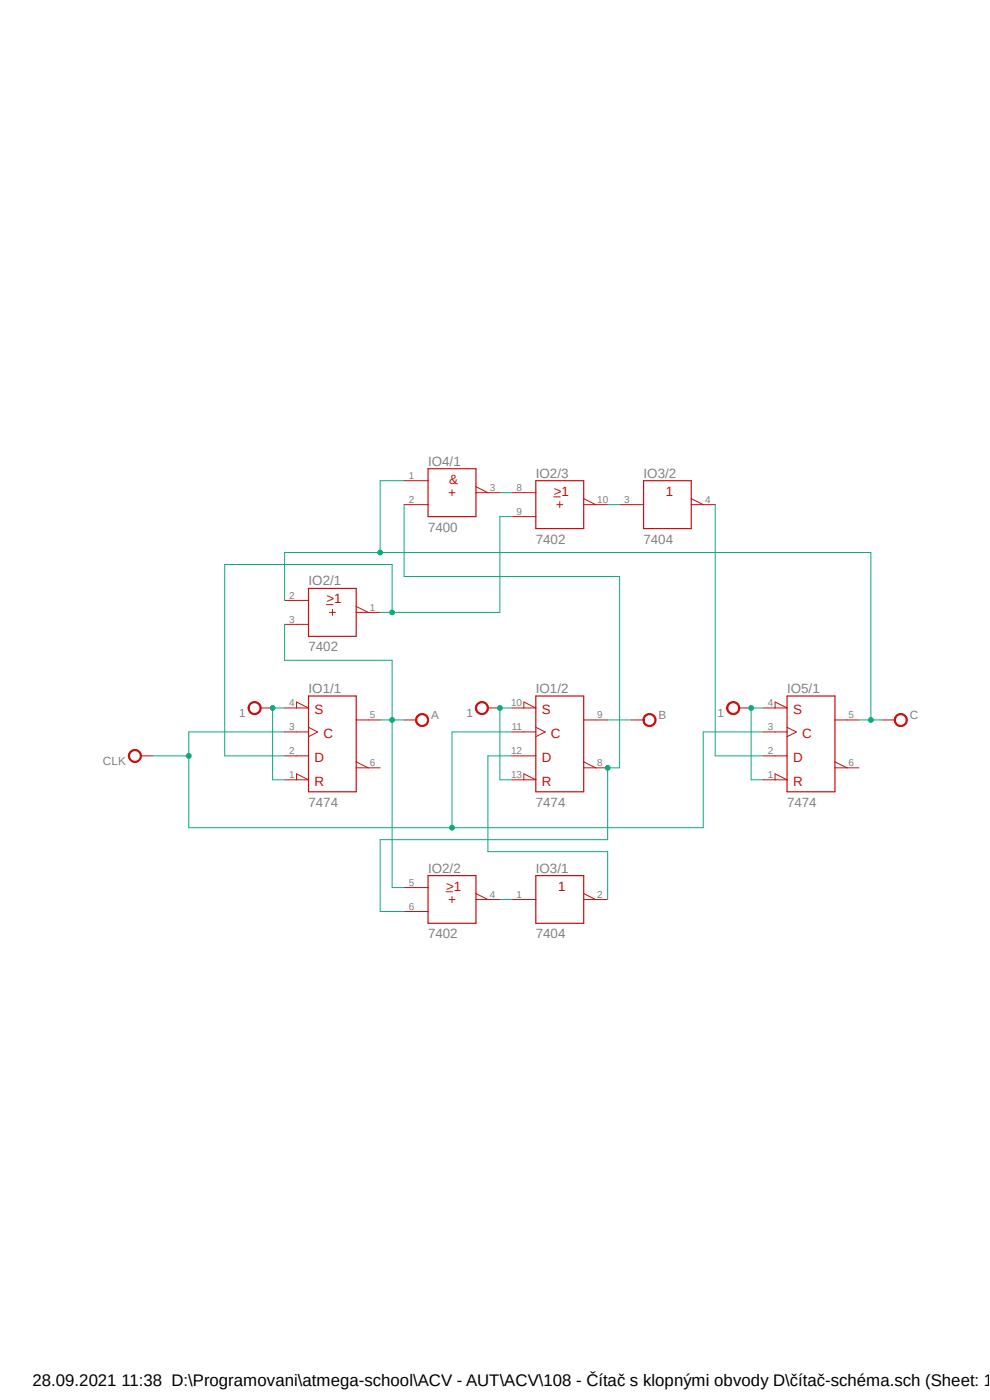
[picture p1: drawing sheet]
<?xml version="1.0" encoding="utf-8"?>
<!DOCTYPE eagle SYSTEM "eagle.dtd">
<eagle version="9.6.2">
<drawing>
<settings>
<setting alwaysvectorfont="no"/>
<setting verticaltext="up"/>
</settings>
<grid distance="0.1" unitdist="inch" unit="inch" style="lines" multiple="1" display="no" altdistance="0.01" altunitdist="inch" altunit="inch"/>
<schematic xreflabel="%F%N/%S.%C%R" xrefpart="/%S.%C%R">
<libraries>
<library name="74ttl-din">
<symbols>
<symbol name="+UB">
<circle x="0" y="-0.635" radius="0.635" width="0.1524" layer="94"/>
<text x="1.27" y="-1.27" size="1.524" layer="95">&gt;NAME</text>
<pin name="+UB" x="0" y="2.54" visible="pad" length="short" direction="pwr" rot="R270"/>
</symbol>
<symbol name="-UB">
<wire x1="0" y1="-0.635" x2="0" y2="0.635" width="0" layer="94"/>
<wire x1="0.635" y1="0" x2="-0.635" y2="0" width="0" layer="94"/>
<circle x="0" y="0.635" radius="0.635" width="0.1524" layer="94"/>
<text x="1.27" y="0" size="1.524" layer="95">&gt;NAME</text>
<pin name="-UB" x="0" y="-2.54" visible="pad" length="short" direction="pwr" rot="R90"/>
</symbol>
<symbol name="74">
<wire x1="-5.08" y1="-10.16" x2="5.08" y2="-10.16" width="0.254" layer="94"/>
<wire x1="-5.08" y1="-10.16" x2="-5.08" y2="-7.62" width="0.254" layer="94"/>
<wire x1="-5.08" y1="10.16" x2="5.08" y2="10.16" width="0.254" layer="94"/>
<wire x1="5.08" y1="10.16" x2="5.08" y2="5.08" width="0.254" layer="94"/>
<wire x1="-5.08" y1="7.62" x2="-7.62" y2="8.89" width="0.1524" layer="94"/>
<wire x1="-5.08" y1="7.62" x2="-5.08" y2="10.16" width="0.254" layer="94"/>
<wire x1="-7.62" y1="8.89" x2="-7.62" y2="7.62" width="0.1524" layer="94"/>
<wire x1="-5.08" y1="-7.62" x2="-7.62" y2="-6.35" width="0.1524" layer="94"/>
<wire x1="-5.08" y1="-7.62" x2="-5.08" y2="-2.54" width="0.254" layer="94"/>
<wire x1="-7.62" y1="-6.35" x2="-7.62" y2="-7.62" width="0.1524" layer="94"/>
<wire x1="7.62" y1="-5.08" x2="5.08" y2="-3.81" width="0.1524" layer="94"/>
<wire x1="5.08" y1="-3.81" x2="5.08" y2="-5.08" width="0.254" layer="94"/>
<wire x1="-5.08" y1="3.5306" x2="-3.0988" y2="2.54" width="0.1524" layer="94"/>
<wire x1="-3.0988" y1="2.54" x2="-5.08" y2="1.5494" width="0.1524" layer="94"/>
<wire x1="5.08" y1="5.08" x2="7.62" y2="5.08" width="0.1524" layer="94"/>
<wire x1="5.08" y1="5.08" x2="5.08" y2="-3.81" width="0.254" layer="94"/>
<wire x1="5.08" y1="-5.08" x2="7.62" y2="-5.08" width="0.1524" layer="94"/>
<wire x1="5.08" y1="-5.08" x2="5.08" y2="-10.16" width="0.254" layer="94"/>
<wire x1="-7.62" y1="7.62" x2="-5.08" y2="7.62" width="0.1524" layer="94"/>
<wire x1="-7.62" y1="2.54" x2="-5.08" y2="2.54" width="0.1524" layer="94"/>
<wire x1="-5.08" y1="2.54" x2="-5.08" y2="7.62" width="0.254" layer="94"/>
<wire x1="-7.62" y1="-2.54" x2="-5.08" y2="-2.54" width="0.1524" layer="94"/>
<wire x1="-5.08" y1="-2.54" x2="-5.08" y2="2.54" width="0.254" layer="94"/>
<wire x1="-7.62" y1="-7.62" x2="-5.08" y2="-7.62" width="0.1524" layer="94"/>
<text x="-5.08" y="-13.335" size="2.032" layer="96">&gt;VALUE</text>
<text x="-5.08" y="10.795" size="2.032" layer="95">&gt;NAME</text>
<text x="-3.81" y="6.35" size="2.032" layer="94">S</text>
<text x="-1.905" y="1.27" size="2.032" layer="94">C</text>
<text x="-3.81" y="-3.81" size="2.032" layer="94">D</text>
<text x="-3.81" y="-8.89" size="2.032" layer="94">R</text>
<pin name="CLK" x="-10.16" y="2.54" visible="pad" length="short" direction="in"/>
<pin name="!PRE" x="-10.16" y="7.62" visible="pad" length="short" direction="in"/>
<pin name="Q" x="10.16" y="5.08" visible="pad" length="short" direction="out" rot="R180"/>
<pin name="!CLR" x="-10.16" y="-7.62" visible="pad" length="short" direction="in"/>
<pin name="D" x="-10.16" y="-2.54" visible="pad" length="short" direction="in"/>
<pin name="!Q" x="10.16" y="-5.08" visible="pad" length="short" direction="out" rot="R180"/>
</symbol>
<symbol name="02">
<wire x1="-0.635" y1="0" x2="0.635" y2="0" width="0" layer="94"/>
<wire x1="0" y1="0.635" x2="0" y2="-0.635" width="0" layer="94"/>
<wire x1="-5.08" y1="-5.08" x2="-5.08" y2="-2.54" width="0.254" layer="94"/>
<wire x1="5.08" y1="5.08" x2="-5.08" y2="5.08" width="0.254" layer="94"/>
<wire x1="5.08" y1="5.08" x2="5.08" y2="1.27" width="0.254" layer="94"/>
<wire x1="-5.08" y1="-5.08" x2="5.08" y2="-5.08" width="0.254" layer="94"/>
<wire x1="7.62" y1="0" x2="5.08" y2="1.27" width="0.1524" layer="94"/>
<wire x1="5.08" y1="1.27" x2="5.08" y2="0" width="0.254" layer="94"/>
<wire x1="5.08" y1="0" x2="7.62" y2="0" width="0.1524" layer="94"/>
<wire x1="5.08" y1="0" x2="5.08" y2="-5.08" width="0.254" layer="94"/>
<wire x1="-7.62" y1="2.54" x2="-5.08" y2="2.54" width="0.1524" layer="94"/>
<wire x1="-5.08" y1="2.54" x2="-5.08" y2="5.08" width="0.254" layer="94"/>
<wire x1="-7.62" y1="-2.54" x2="-5.08" y2="-2.54" width="0.1524" layer="94"/>
<wire x1="-5.08" y1="-2.54" x2="-5.08" y2="2.54" width="0.254" layer="94"/>
<wire x1="-1.27" y1="1.651" x2="0.127" y2="1.651" width="0.1524" layer="94"/>
<text x="-5.08" y="5.715" size="2.032" layer="95">&gt;NAME</text>
<text x="-5.08" y="-8.255" size="2.032" layer="96">&gt;VALUE</text>
<text x="-1.27" y="1.905" size="2.032" layer="94">&gt;1</text>
<pin name="A" x="-10.16" y="2.54" visible="pad" length="short" direction="in" swaplevel="1"/>
<pin name="B" x="-10.16" y="-2.54" visible="pad" length="short" direction="in" swaplevel="1"/>
<pin name="Y" x="10.16" y="0" visible="pad" length="short" direction="out" rot="R180"/>
</symbol>
<symbol name="04">
<wire x1="-5.08" y1="-5.08" x2="-5.08" y2="0" width="0.254" layer="94"/>
<wire x1="5.08" y1="5.08" x2="-5.08" y2="5.08" width="0.254" layer="94"/>
<wire x1="5.08" y1="5.08" x2="5.08" y2="1.27" width="0.254" layer="94"/>
<wire x1="-5.08" y1="-5.08" x2="5.08" y2="-5.08" width="0.254" layer="94"/>
<wire x1="7.62" y1="0" x2="5.08" y2="1.27" width="0.1524" layer="94"/>
<wire x1="5.08" y1="1.27" x2="5.08" y2="0" width="0.254" layer="94"/>
<wire x1="5.08" y1="0" x2="7.62" y2="0" width="0.1524" layer="94"/>
<wire x1="5.08" y1="0" x2="5.08" y2="-5.08" width="0.254" layer="94"/>
<wire x1="-7.62" y1="0" x2="-5.08" y2="0" width="0.1524" layer="94"/>
<wire x1="-5.08" y1="0" x2="-5.08" y2="5.08" width="0.254" layer="94"/>
<text x="-5.08" y="5.715" size="2.032" layer="95">&gt;NAME</text>
<text x="-5.08" y="-8.255" size="2.032" layer="96">&gt;VALUE</text>
<text x="-0.3302" y="1.905" size="2.032" layer="94">1</text>
<pin name="A" x="-10.16" y="0" visible="pad" length="short" direction="in" swaplevel="1"/>
<pin name="Y" x="10.16" y="0" visible="pad" length="short" direction="out" rot="R180"/>
</symbol>
<symbol name="00">
<wire x1="-0.635" y1="0" x2="0.635" y2="0" width="0" layer="94"/>
<wire x1="0" y1="0.635" x2="0" y2="-0.635" width="0" layer="94"/>
<wire x1="-5.08" y1="-5.08" x2="-5.08" y2="-2.54" width="0.254" layer="94"/>
<wire x1="5.08" y1="5.08" x2="-5.08" y2="5.08" width="0.254" layer="94"/>
<wire x1="5.08" y1="5.08" x2="5.08" y2="1.27" width="0.254" layer="94"/>
<wire x1="-5.08" y1="-5.08" x2="5.08" y2="-5.08" width="0.254" layer="94"/>
<wire x1="7.62" y1="0" x2="5.08" y2="1.27" width="0.1524" layer="94"/>
<wire x1="5.08" y1="1.27" x2="5.08" y2="0" width="0.254" layer="94"/>
<wire x1="5.08" y1="0" x2="7.62" y2="0" width="0.1524" layer="94"/>
<wire x1="5.08" y1="0" x2="5.08" y2="-5.08" width="0.254" layer="94"/>
<wire x1="-7.62" y1="2.54" x2="-5.08" y2="2.54" width="0.1524" layer="94"/>
<wire x1="-5.08" y1="2.54" x2="-5.08" y2="5.08" width="0.254" layer="94"/>
<wire x1="-7.62" y1="-2.54" x2="-5.08" y2="-2.54" width="0.1524" layer="94"/>
<wire x1="-5.08" y1="-2.54" x2="-5.08" y2="2.54" width="0.254" layer="94"/>
<text x="-5.08" y="5.715" size="2.032" layer="95">&gt;NAME</text>
<text x="-5.08" y="-8.255" size="2.032" layer="96">&gt;VALUE</text>
<text x="-0.635" y="1.905" size="2.032" layer="94">&amp;</text>
<pin name="A" x="-10.16" y="2.54" visible="pad" length="short" direction="in" swaplevel="1"/>
<pin name="B" x="-10.16" y="-2.54" visible="pad" length="short" direction="in" swaplevel="1"/>
<pin name="Y" x="10.16" y="0" visible="pad" length="short" direction="out" rot="R180"/>
</symbol>
</symbols>
<devicesets>
<deviceset name="74*74" prefix="V">
<gates>
<gate name="/+UB" symbol="+UB" x="15.24" y="5.08" addlevel="request"/>
<gate name="/-UB" symbol="-UB" x="15.24" y="-5.08" addlevel="request"/>
<gate name="/1" symbol="74" x="0" y="0" swaplevel="1"/>
<gate name="/2" symbol="74" x="-25.4" y="0" swaplevel="1"/>
</gates>
<devices>
<device name="N" package="DIL14">
<connects>
<connect gate="/+UB" pin="+UB" pad="14"/>
<connect gate="/-UB" pin="-UB" pad="7"/>
<connect gate="/1" pin="!CLR" pad="1"/>
<connect gate="/1" pin="!PRE" pad="4"/>
<connect gate="/1" pin="!Q" pad="6"/>
<connect gate="/1" pin="CLK" pad="3"/>
<connect gate="/1" pin="D" pad="2"/>
<connect gate="/1" pin="Q" pad="5"/>
<connect gate="/2" pin="!CLR" pad="13"/>
<connect gate="/2" pin="!PRE" pad="10"/>
<connect gate="/2" pin="!Q" pad="8"/>
<connect gate="/2" pin="CLK" pad="11"/>
<connect gate="/2" pin="D" pad="12"/>
<connect gate="/2" pin="Q" pad="9"/>
</connects>
<package3dinstances>
<package3dinstance package3d_urn="urn:adsk.eagle:package:16407/2"/>
</package3dinstances>
<technologies>
<technology name="">
<attribute name="POPULARITY" value="0" constant="no"/>
</technology>
</technologies>
</device>
</devices>
</deviceset>
<deviceset name="74*02" prefix="V">
<gates>
<gate name="/+UB" symbol="+UB" x="15.24" y="12.7" addlevel="request"/>
<gate name="/-UB" symbol="-UB" x="15.24" y="5.08" addlevel="request"/>
<gate name="/1" symbol="02" x="0" y="0" swaplevel="1"/>
<gate name="/2" symbol="02" x="0" y="17.78" swaplevel="1"/>
<gate name="/3" symbol="02" x="-22.86" y="0" swaplevel="1"/>
<gate name="/4" symbol="02" x="-22.86" y="17.78" swaplevel="1"/>
</gates>
<devices>
<device name="N" package="DIL14">
<connects>
<connect gate="/+UB" pin="+UB" pad="14"/>
<connect gate="/-UB" pin="-UB" pad="7"/>
<connect gate="/1" pin="A" pad="2"/>
<connect gate="/1" pin="B" pad="3"/>
<connect gate="/1" pin="Y" pad="1"/>
<connect gate="/2" pin="A" pad="5"/>
<connect gate="/2" pin="B" pad="6"/>
<connect gate="/2" pin="Y" pad="4"/>
<connect gate="/3" pin="A" pad="8"/>
<connect gate="/3" pin="B" pad="9"/>
<connect gate="/3" pin="Y" pad="10"/>
<connect gate="/4" pin="A" pad="11"/>
<connect gate="/4" pin="B" pad="12"/>
<connect gate="/4" pin="Y" pad="13"/>
</connects>
<package3dinstances>
<package3dinstance package3d_urn="urn:adsk.eagle:package:16407/2"/>
</package3dinstances>
<technologies>
<technology name="">
<attribute name="POPULARITY" value="0" constant="no"/>
</technology>
</technologies>
</device>
</devices>
</deviceset>
<deviceset name="74*04" prefix="V">
<gates>
<gate name="/+UB" symbol="+UB" x="15.24" y="12.7" addlevel="request"/>
<gate name="/-UB" symbol="-UB" x="15.24" y="5.08" addlevel="request"/>
<gate name="/1" symbol="04" x="0" y="0" swaplevel="1"/>
<gate name="/2" symbol="04" x="0" y="17.78" swaplevel="1"/>
<gate name="/3" symbol="04" x="0" y="35.56" swaplevel="1"/>
<gate name="/4" symbol="04" x="-25.4" y="0" swaplevel="1"/>
<gate name="/5" symbol="04" x="-25.4" y="17.78" swaplevel="1"/>
<gate name="/6" symbol="04" x="-25.4" y="35.56" swaplevel="1"/>
</gates>
<devices>
<device name="N" package="DIL14">
<connects>
<connect gate="/+UB" pin="+UB" pad="14"/>
<connect gate="/-UB" pin="-UB" pad="7"/>
<connect gate="/1" pin="A" pad="1"/>
<connect gate="/1" pin="Y" pad="2"/>
<connect gate="/2" pin="A" pad="3"/>
<connect gate="/2" pin="Y" pad="4"/>
<connect gate="/3" pin="A" pad="5"/>
<connect gate="/3" pin="Y" pad="6"/>
<connect gate="/4" pin="A" pad="9"/>
<connect gate="/4" pin="Y" pad="8"/>
<connect gate="/5" pin="A" pad="11"/>
<connect gate="/5" pin="Y" pad="10"/>
<connect gate="/6" pin="A" pad="13"/>
<connect gate="/6" pin="Y" pad="12"/>
</connects>
<package3dinstances>
<package3dinstance package3d_urn="urn:adsk.eagle:package:16407/2"/>
</package3dinstances>
<technologies>
<technology name="">
<attribute name="POPULARITY" value="0" constant="no"/>
</technology>
</technologies>
</device>
</devices>
</deviceset>
<deviceset name="74*00" prefix="V">
<gates>
<gate name="/+UB" symbol="+UB" x="15.24" y="12.7" addlevel="request"/>
<gate name="/-UB" symbol="-UB" x="15.24" y="5.08" addlevel="request"/>
<gate name="/1" symbol="00" x="0" y="0" swaplevel="1"/>
<gate name="/2" symbol="00" x="0" y="17.78" swaplevel="1"/>
<gate name="/3" symbol="00" x="-22.86" y="0" swaplevel="1"/>
<gate name="/4" symbol="00" x="-22.86" y="17.78" swaplevel="1"/>
</gates>
<devices>
<device name="N" package="DIL14">
<connects>
<connect gate="/+UB" pin="+UB" pad="14"/>
<connect gate="/-UB" pin="-UB" pad="7"/>
<connect gate="/1" pin="A" pad="1"/>
<connect gate="/1" pin="B" pad="2"/>
<connect gate="/1" pin="Y" pad="3"/>
<connect gate="/2" pin="A" pad="4"/>
<connect gate="/2" pin="B" pad="5"/>
<connect gate="/2" pin="Y" pad="6"/>
<connect gate="/3" pin="A" pad="9"/>
<connect gate="/3" pin="B" pad="10"/>
<connect gate="/3" pin="Y" pad="8"/>
<connect gate="/4" pin="A" pad="12"/>
<connect gate="/4" pin="B" pad="13"/>
<connect gate="/4" pin="Y" pad="11"/>
</connects>
<package3dinstances>
<package3dinstance package3d_urn="urn:adsk.eagle:package:16407/2"/>
</package3dinstances>
<technologies>
<technology name="">
<attribute name="POPULARITY" value="0" constant="no"/>
</technology>
<technology name="HC">
<attribute name="POPULARITY" value="0" constant="no"/>
</technology>
<technology name="HCT">
<attribute name="POPULARITY" value="0" constant="no"/>
</technology>
<technology name="LS">
<attribute name="POPULARITY" value="0" constant="no"/>
</technology>
</technologies>
</device>
</devices>
</deviceset>
</devicesets>
</library>
<library name="supply2">
<symbols>
<symbol name="VCC">
<circle x="0" y="1.27" radius="1.27" width="0.254" layer="94"/>
<text x="-1.905" y="3.175" size="1.778" layer="96">&gt;VALUE</text>
<pin name="VCC" x="0" y="-2.54" visible="off" length="short" direction="sup" rot="R90"/>
</symbol>
</symbols>
<devicesets>
<deviceset name="VCC" prefix="SUPPLY">
<gates>
<gate name="G$1" symbol="VCC" x="0" y="0"/>
</gates>
<devices>
<device name="">
<technologies>
<technology name=""/>
</technologies>
</device>
</devices>
</deviceset>
</devicesets>
</library>
</libraries>
<attributes>
</attributes>
<variantdefs>
</variantdefs>
<classes>
<class number="0" name="default" width="0" drill="0">
</class>
</classes>
<parts>
<part name="IO1" library="74ttl-din" deviceset="74*74" device="N" package3d_urn="urn:adsk.eagle:package:16407/2" value="7474"/>
<part name="IO2" library="74ttl-din" deviceset="74*02" device="N" package3d_urn="urn:adsk.eagle:package:16407/2" value="7402"/>
<part name="IO3" library="74ttl-din" deviceset="74*04" device="N" package3d_urn="urn:adsk.eagle:package:16407/2" value="7404"/>
<part name="IO4" library="74ttl-din" deviceset="74*00" device="N" package3d_urn="urn:adsk.eagle:package:16407/2" value="7400"/>
<part name="IO5" library="74ttl-din" deviceset="74*74" device="N" package3d_urn="urn:adsk.eagle:package:16407/2" value="7474"/>
<part name="SUPPLY1" library="supply2" deviceset="VCC" device="" value="CLK"/>
<part name="SUPPLY2" library="supply2" deviceset="VCC" device="" value="A"/>
<part name="SUPPLY3" library="supply2" deviceset="VCC" device="" value="B"/>
<part name="SUPPLY4" library="supply2" deviceset="VCC" device="" value="C"/>
<part name="SUPPLY5" library="supply2" deviceset="VCC" device="" value="1"/>
<part name="SUPPLY6" library="supply2" deviceset="VCC" device="" value="1"/>
<part name="SUPPLY7" library="supply2" deviceset="VCC" device="" value="1"/>
</parts>
<sheets>
<sheet>
<plain>
</plain>
<instances>
<instance part="IO1" gate="/1" x="22.86" y="40.64" smashed="yes">
<attribute name="VALUE" x="17.78" y="27.305" size="2.032" layer="96"/>
<attribute name="NAME" x="17.78" y="51.435" size="2.032" layer="95"/>
</instance>
<instance part="IO1" gate="/2" x="71.12" y="40.64" smashed="yes">
<attribute name="VALUE" x="66.04" y="27.305" size="2.032" layer="96"/>
<attribute name="NAME" x="66.04" y="51.435" size="2.032" layer="95"/>
</instance>
<instance part="IO2" gate="/1" x="22.86" y="68.58" smashed="yes">
<attribute name="NAME" x="17.78" y="74.295" size="2.032" layer="95"/>
<attribute name="VALUE" x="17.78" y="60.325" size="2.032" layer="96"/>
</instance>
<instance part="IO2" gate="/2" x="48.26" y="7.62" smashed="yes">
<attribute name="NAME" x="43.18" y="13.335" size="2.032" layer="95"/>
<attribute name="VALUE" x="43.18" y="-0.635" size="2.032" layer="96"/>
</instance>
<instance part="IO2" gate="/3" x="71.12" y="91.44" smashed="yes">
<attribute name="NAME" x="66.04" y="97.155" size="2.032" layer="95"/>
<attribute name="VALUE" x="66.04" y="83.185" size="2.032" layer="96"/>
</instance>
<instance part="IO3" gate="/1" x="71.12" y="7.62" smashed="yes">
<attribute name="NAME" x="66.04" y="13.335" size="2.032" layer="95"/>
<attribute name="VALUE" x="66.04" y="-0.635" size="2.032" layer="96"/>
</instance>
<instance part="IO3" gate="/2" x="93.98" y="91.44" smashed="yes">
<attribute name="NAME" x="88.9" y="97.155" size="2.032" layer="95"/>
<attribute name="VALUE" x="88.9" y="83.185" size="2.032" layer="96"/>
</instance>
<instance part="IO4" gate="/1" x="48.26" y="93.98" smashed="yes">
<attribute name="NAME" x="43.18" y="99.695" size="2.032" layer="95"/>
<attribute name="VALUE" x="43.18" y="85.725" size="2.032" layer="96"/>
</instance>
<instance part="IO5" gate="/1" x="124.46" y="40.64" smashed="yes">
<attribute name="VALUE" x="119.38" y="27.305" size="2.032" layer="96"/>
<attribute name="NAME" x="119.38" y="51.435" size="2.032" layer="95"/>
</instance>
<instance part="SUPPLY1" gate="G$1" x="-17.78" y="38.1" smashed="yes" rot="R90">
<attribute name="VALUE" x="-20.955" y="36.195" size="1.778" layer="96" rot="R180" align="top-left"/>
</instance>
<instance part="SUPPLY2" gate="G$1" x="40.64" y="45.72" smashed="yes" rot="R270">
<attribute name="VALUE" x="43.815" y="47.625" size="1.778" layer="96" align="top-left"/>
</instance>
<instance part="SUPPLY3" gate="G$1" x="88.9" y="45.72" smashed="yes" rot="R270">
<attribute name="VALUE" x="92.075" y="47.625" size="1.778" layer="96" align="top-left"/>
</instance>
<instance part="SUPPLY4" gate="G$1" x="142.24" y="45.72" smashed="yes" rot="R270">
<attribute name="VALUE" x="145.415" y="47.625" size="1.778" layer="96" align="top-left"/>
</instance>
<instance part="SUPPLY5" gate="G$1" x="7.62" y="48.26" smashed="yes" rot="R90">
<attribute name="VALUE" x="4.445" y="46.355" size="1.778" layer="96" rot="R180" align="top-left"/>
</instance>
<instance part="SUPPLY6" gate="G$1" x="55.88" y="48.26" smashed="yes" rot="R90">
<attribute name="VALUE" x="52.705" y="46.355" size="1.778" layer="96" rot="R180" align="top-left"/>
</instance>
<instance part="SUPPLY7" gate="G$1" x="109.22" y="48.26" smashed="yes" rot="R90">
<attribute name="VALUE" x="106.045" y="46.355" size="1.778" layer="96" rot="R180" align="top-left"/>
</instance>
</instances>
<busses>
</busses>
<nets>
<net name="VCC" class="0">
<segment>
<pinref part="SUPPLY1" gate="G$1" pin="VCC"/>
<wire x1="-15.24" y1="38.1" x2="-7.62" y2="38.1" width="0.1524" layer="91"/>
<wire x1="-7.62" y1="38.1" x2="-7.62" y2="43.18" width="0.1524" layer="91"/>
<pinref part="IO1" gate="/1" pin="CLK"/>
<wire x1="-7.62" y1="43.18" x2="12.7" y2="43.18" width="0.1524" layer="91"/>
<wire x1="-7.62" y1="38.1" x2="-7.62" y2="22.86" width="0.1524" layer="91"/>
<junction x="-7.62" y="38.1"/>
<wire x1="-7.62" y1="22.86" x2="48.26" y2="22.86" width="0.1524" layer="91"/>
<wire x1="48.26" y1="22.86" x2="48.26" y2="43.18" width="0.1524" layer="91"/>
<pinref part="IO1" gate="/2" pin="CLK"/>
<wire x1="48.26" y1="43.18" x2="60.96" y2="43.18" width="0.1524" layer="91"/>
<wire x1="48.26" y1="22.86" x2="101.6" y2="22.86" width="0.1524" layer="91"/>
<wire x1="101.6" y1="22.86" x2="101.6" y2="43.18" width="0.1524" layer="91"/>
<junction x="48.26" y="22.86"/>
<pinref part="IO5" gate="/1" pin="CLK"/>
<wire x1="101.6" y1="43.18" x2="114.3" y2="43.18" width="0.1524" layer="91"/>
</segment>
<segment>
<pinref part="IO1" gate="/1" pin="Q"/>
<pinref part="SUPPLY2" gate="G$1" pin="VCC"/>
<wire x1="33.02" y1="45.72" x2="35.56" y2="45.72" width="0.1524" layer="91"/>
<pinref part="IO2" gate="/1" pin="B"/>
<wire x1="35.56" y1="45.72" x2="38.1" y2="45.72" width="0.1524" layer="91"/>
<wire x1="12.7" y1="66.04" x2="12.7" y2="58.42" width="0.1524" layer="91"/>
<wire x1="12.7" y1="58.42" x2="35.56" y2="58.42" width="0.1524" layer="91"/>
<wire x1="35.56" y1="58.42" x2="35.56" y2="45.72" width="0.1524" layer="91"/>
<junction x="35.56" y="45.72"/>
<pinref part="IO2" gate="/2" pin="A"/>
<wire x1="38.1" y1="10.16" x2="35.56" y2="10.16" width="0.1524" layer="91"/>
<wire x1="35.56" y1="10.16" x2="35.56" y2="45.72" width="0.1524" layer="91"/>
</segment>
<segment>
<pinref part="IO1" gate="/2" pin="Q"/>
<pinref part="SUPPLY3" gate="G$1" pin="VCC"/>
<wire x1="81.28" y1="45.72" x2="86.36" y2="45.72" width="0.1524" layer="91"/>
</segment>
<segment>
<pinref part="IO5" gate="/1" pin="Q"/>
<pinref part="SUPPLY4" gate="G$1" pin="VCC"/>
<wire x1="134.62" y1="45.72" x2="137.16" y2="45.72" width="0.1524" layer="91"/>
<pinref part="IO2" gate="/1" pin="A"/>
<wire x1="137.16" y1="45.72" x2="139.7" y2="45.72" width="0.1524" layer="91"/>
<wire x1="12.7" y1="71.12" x2="12.7" y2="81.28" width="0.1524" layer="91"/>
<wire x1="12.7" y1="81.28" x2="33.02" y2="81.28" width="0.1524" layer="91"/>
<wire x1="33.02" y1="81.28" x2="137.16" y2="81.28" width="0.1524" layer="91"/>
<wire x1="137.16" y1="81.28" x2="137.16" y2="45.72" width="0.1524" layer="91"/>
<junction x="137.16" y="45.72"/>
<pinref part="IO4" gate="/1" pin="A"/>
<wire x1="38.1" y1="96.52" x2="33.02" y2="96.52" width="0.1524" layer="91"/>
<wire x1="33.02" y1="96.52" x2="33.02" y2="81.28" width="0.1524" layer="91"/>
<junction x="33.02" y="81.28"/>
</segment>
<segment>
<pinref part="IO1" gate="/1" pin="!CLR"/>
<wire x1="12.7" y1="33.02" x2="10.16" y2="33.02" width="0.1524" layer="91"/>
<wire x1="10.16" y1="33.02" x2="10.16" y2="48.26" width="0.1524" layer="91"/>
<pinref part="IO1" gate="/1" pin="!PRE"/>
<wire x1="10.16" y1="48.26" x2="12.7" y2="48.26" width="0.1524" layer="91"/>
<pinref part="SUPPLY5" gate="G$1" pin="VCC"/>
<junction x="10.16" y="48.26"/>
</segment>
<segment>
<pinref part="IO1" gate="/2" pin="!CLR"/>
<wire x1="60.96" y1="33.02" x2="58.42" y2="33.02" width="0.1524" layer="91"/>
<wire x1="58.42" y1="33.02" x2="58.42" y2="48.26" width="0.1524" layer="91"/>
<pinref part="IO1" gate="/2" pin="!PRE"/>
<wire x1="58.42" y1="48.26" x2="60.96" y2="48.26" width="0.1524" layer="91"/>
<pinref part="SUPPLY6" gate="G$1" pin="VCC"/>
<junction x="58.42" y="48.26"/>
</segment>
<segment>
<pinref part="IO5" gate="/1" pin="!CLR"/>
<wire x1="114.3" y1="33.02" x2="111.76" y2="33.02" width="0.1524" layer="91"/>
<wire x1="111.76" y1="33.02" x2="111.76" y2="48.26" width="0.1524" layer="91"/>
<pinref part="IO5" gate="/1" pin="!PRE"/>
<wire x1="111.76" y1="48.26" x2="114.3" y2="48.26" width="0.1524" layer="91"/>
<pinref part="SUPPLY7" gate="G$1" pin="VCC"/>
<junction x="111.76" y="48.26"/>
</segment>
</net>
<net name="N$2" class="0">
<segment>
<pinref part="IO2" gate="/1" pin="Y"/>
<wire x1="33.02" y1="68.58" x2="35.56" y2="68.58" width="0.1524" layer="91"/>
<wire x1="35.56" y1="68.58" x2="35.56" y2="78.74" width="0.1524" layer="91"/>
<wire x1="35.56" y1="78.74" x2="0" y2="78.74" width="0.1524" layer="91"/>
<wire x1="0" y1="78.74" x2="0" y2="38.1" width="0.1524" layer="91"/>
<pinref part="IO1" gate="/1" pin="D"/>
<wire x1="0" y1="38.1" x2="12.7" y2="38.1" width="0.1524" layer="91"/>
<pinref part="IO2" gate="/3" pin="B"/>
<wire x1="60.96" y1="88.9" x2="58.42" y2="88.9" width="0.1524" layer="91"/>
<wire x1="58.42" y1="88.9" x2="58.42" y2="68.58" width="0.1524" layer="91"/>
<wire x1="58.42" y1="68.58" x2="35.56" y2="68.58" width="0.1524" layer="91"/>
<junction x="35.56" y="68.58"/>
</segment>
</net>
<net name="N$1" class="0">
<segment>
<pinref part="IO2" gate="/2" pin="Y"/>
<pinref part="IO3" gate="/1" pin="A"/>
<wire x1="58.42" y1="7.62" x2="60.96" y2="7.62" width="0.1524" layer="91"/>
</segment>
</net>
<net name="N$4" class="0">
<segment>
<pinref part="IO2" gate="/2" pin="B"/>
<wire x1="38.1" y1="5.08" x2="33.02" y2="5.08" width="0.1524" layer="91"/>
<wire x1="33.02" y1="5.08" x2="33.02" y2="20.32" width="0.1524" layer="91"/>
<wire x1="33.02" y1="20.32" x2="81.28" y2="20.32" width="0.1524" layer="91"/>
<pinref part="IO1" gate="/2" pin="!Q"/>
<wire x1="81.28" y1="20.32" x2="81.28" y2="35.56" width="0.1524" layer="91"/>
<pinref part="IO4" gate="/1" pin="B"/>
<wire x1="38.1" y1="91.44" x2="38.1" y2="76.2" width="0.1524" layer="91"/>
<wire x1="38.1" y1="76.2" x2="83.82" y2="76.2" width="0.1524" layer="91"/>
<wire x1="83.82" y1="76.2" x2="83.82" y2="35.56" width="0.1524" layer="91"/>
<wire x1="83.82" y1="35.56" x2="81.28" y2="35.56" width="0.1524" layer="91"/>
<junction x="81.28" y="35.56"/>
</segment>
</net>
<net name="N$5" class="0">
<segment>
<pinref part="IO3" gate="/1" pin="Y"/>
<wire x1="81.28" y1="7.62" x2="81.28" y2="17.78" width="0.1524" layer="91"/>
<wire x1="81.28" y1="17.78" x2="55.88" y2="17.78" width="0.1524" layer="91"/>
<wire x1="55.88" y1="17.78" x2="55.88" y2="38.1" width="0.1524" layer="91"/>
<pinref part="IO1" gate="/2" pin="D"/>
<wire x1="55.88" y1="38.1" x2="60.96" y2="38.1" width="0.1524" layer="91"/>
</segment>
</net>
<net name="N$3" class="0">
<segment>
<pinref part="IO2" gate="/3" pin="Y"/>
<pinref part="IO3" gate="/2" pin="A"/>
<wire x1="83.82" y1="91.44" x2="81.28" y2="91.44" width="0.1524" layer="91"/>
</segment>
</net>
<net name="N$6" class="0">
<segment>
<pinref part="IO3" gate="/2" pin="Y"/>
<pinref part="IO5" gate="/1" pin="D"/>
<wire x1="104.14" y1="91.44" x2="104.14" y2="38.1" width="0.1524" layer="91"/>
<wire x1="104.14" y1="38.1" x2="114.3" y2="38.1" width="0.1524" layer="91"/>
</segment>
</net>
<net name="N$7" class="0">
<segment>
<pinref part="IO4" gate="/1" pin="Y"/>
<pinref part="IO2" gate="/3" pin="A"/>
<wire x1="58.42" y1="93.98" x2="60.96" y2="93.98" width="0.1524" layer="91"/>
</segment>
</net>
</nets>
</sheet>
</sheets>
</schematic>
</drawing>
<compatibility>
<note version="8.2" severity="warning">
Since Version 8.2, EAGLE supports online libraries. The ids
of those online libraries will not be understood (or retained)
with this version.
</note>
<note version="8.3" severity="warning">
Since Version 8.3, EAGLE supports URNs for individual library
assets (packages, symbols, and devices). The URNs of those assets
will not be understood (or retained) with this version.
</note>
<note version="8.3" severity="warning">
Since Version 8.3, EAGLE supports the association of 3D packages
with devices in libraries, schematics, and board files. Those 3D
packages will not be understood (or retained) with this version.
</note>
</compatibility>
</eagle>
